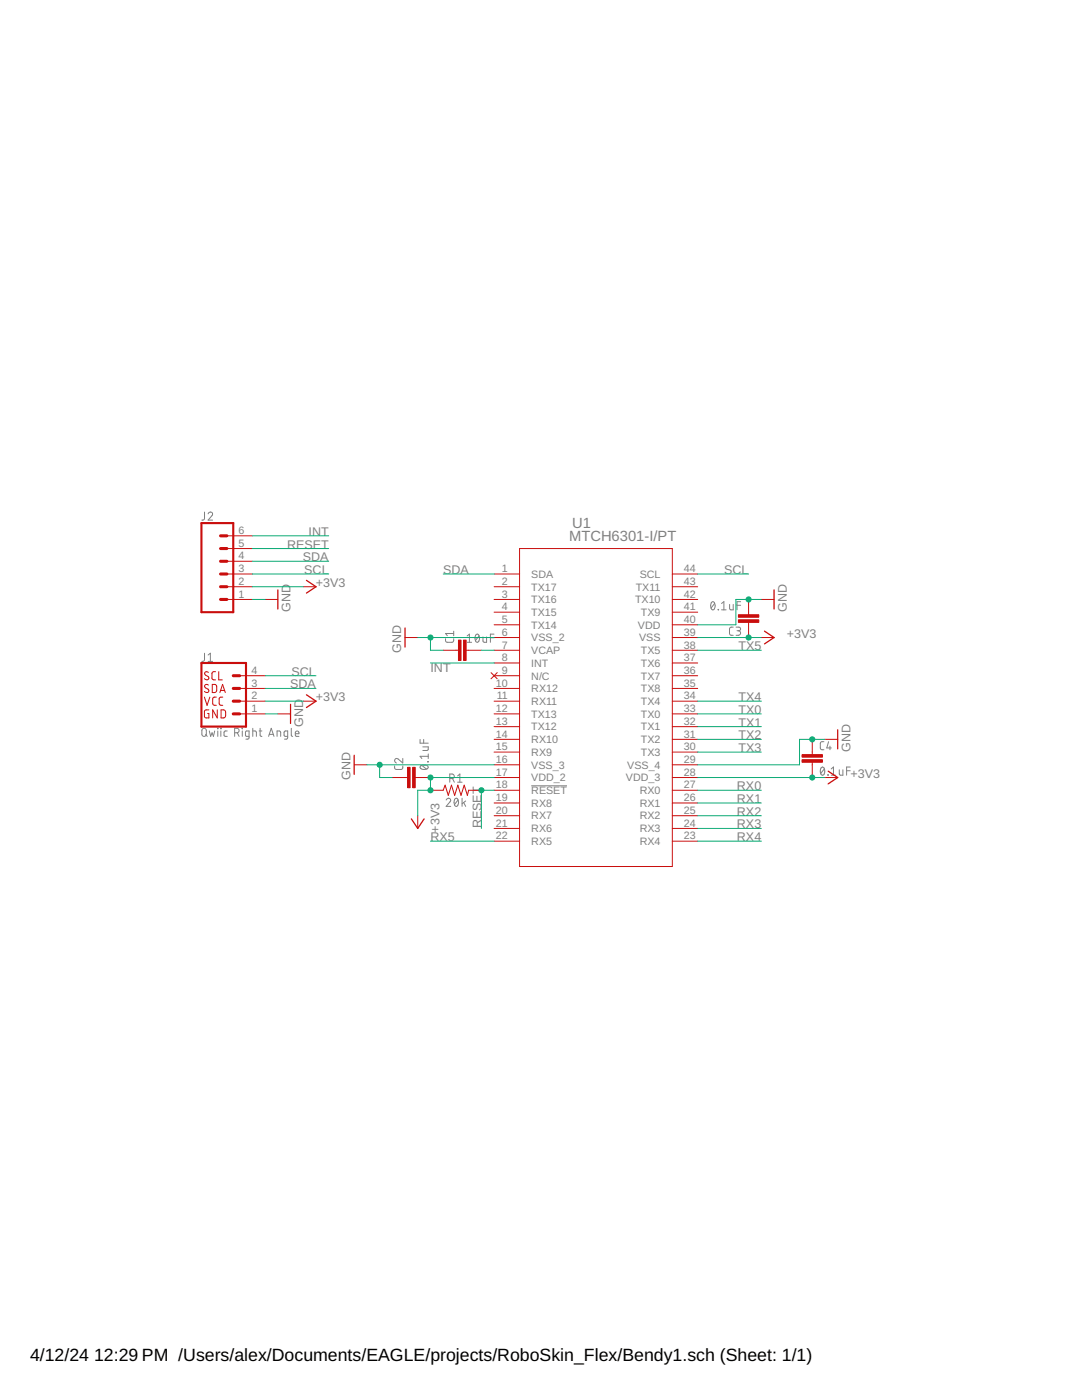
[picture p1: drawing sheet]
<svg xmlns="http://www.w3.org/2000/svg" width="216mm" height="279mm" viewBox="0 0 216 279" stroke-linecap="round" stroke-linejoin="round" font-family="sans-serif">
<g fill="none" stroke="#808080" stroke-width=".2">
<path d="M40.8 102.2v1.4l-.2 .2h-.3M41.5 102.6a.44 .44 0 0 1 .7-.4 .44 .44 0 0 1 .1 .7l-.8 .9h.9M40.8 130.4v1.4l-.5 .2M41.5 132h.9M41.5 130.7l.5-.3v1.6M88.9 127.5v.5l.4 .2h1l.2-.2v-.5M90.5 126v.9M90.5 126.4h-1.6l.4 .5M93.2 126.9l.5-.3v1.6M93.2 128.2h.9M95 126.7l.2-.1a.97 .97 0 0 1 0 1.6 1.02 1.02 0 0 1-.2-1.5zM95.6 126.9l-.7 .9"/>
<path d="M96.4 127.1v.9l.2 .2h.5v-1.1M97.9 127.3h.7M98.6 126.6h-.7v1.6M142 120.2l.2-.1a.95 .95 0 0 1 0 1.6 1.04 1.04 0 0 1-.2-1.5zM142.6 120.4l-.7 .9M143.3 121.6l.1 .1zM144 121.7h.9M144 120.4l.4-.3v1.6M145.6 120.6v.9l.3 .2h.4v-1.1M146.3 125.2h-.5l-.2 .3 .1 1.2 .6 .1M146.9 125.2h.5a.36 .36 0 0 1 .4 .3 .36 .36 0 0 1-.4 .4h-.3M147.1 120.8h.7"/>
<path d="M147.3 125.9a.46 .46 0 0 1 .5 .4 .46 .46 0 0 1-.5 .5h-.4M147.8 120.1h-.7v1.6M40.4 145.5l.3-.1 .3 .1 .2 1a.44 .44 0 0 1-.5 .5 .44 .44 0 0 1-.4-.5zM41 146.6l.4 .4M41.8 145.9l.2 1.1 .3-.8 .3 .8 .2-1.1M43.4 145.4h.1zM43.5 145.9v1.1M44 145.4h.1zM44.1 145.9v1.1M45.3 145.9h-.4l-.2 .3 .1 .7 .5 .1M46.8 146.2h.5a.44 .44 0 0 0 .4-.4 .44 .44 0 0 0-.4-.4h-.5v1.6M47.3 146.2l.4 .8"/>
<path d="M48.3 145.4h.1zM48.3 145.9v1.1M49.7 147l-.7-.1v-.7l.1-.3h.6v1.3l-.1 .3h-.5M50.4 145.9l.7 .1 .1 1M50.4 145.4v1.6M51.7 145.9h.6M51.9 145.4v1.4l.4 .2M53.6 147l.5-1.6 .6 1.6M53.7 146.6h.8M55.3 147v-1.1l.7 .1v1M57.4 147l-.7-.2v-.6l.2-.3h.5v1.3l-.1 .3h-.5M58.1 145.4v1.3l.3 .3"/>
<path d="M58.9 146.4h.7a.38 .38 0 0 0-.2-.5 .38 .38 0 0 0-.5 .3l.1 .7 .6 .1M78.7 152.8l.1 .6 .3 .2 1-.1 .2-.1 .1-.6M80.4 151.4v.9l-.9-.8a.45 .45 0 0 0-.7 .1 .45 .45 0 0 0 .3 .7M83.8 147.6v.7h1.6M83.9 152.9a1.02 1.02 0 0 1 1.5 .2 .97 .97 0 0 1-1.6 0zM84.2 152.8l.9 .7M84.4 149.1h1v.6l-1 .1M84.5 147.6v.7M85.3 152l.1 .1zM85.4 150.5v.9M85.4 150.9h-1.6l.4 .5M89 159.7a.44 .44 0 0 1 .7-.4 .44 .44 0 0 1 .1 .7l-.8 .9h.9"/>
<path d="M89.7 155.4h.5a.46 .46 0 0 0 .5-.5 .46 .46 0 0 0-.5-.4h-.5v1.6M90.3 155.4l.4 .7M90.8 159.4l.2-.1a.95 .95 0 0 1 0 1.6 1.04 1.04 0 0 1-.2-1.5zM91.3 154.9l.5-.4v1.6M91.3 156.1h.9M91.4 159.7l-.7 .9M92.2 159.3v1.6M92.9 159.9l-.7 .5M106 156.8h7.1M163.9 153.2l.2-.1a.97 .97 0 0 1 0 1.6 1 1 0 0 1-.2-1.5zM164.4 148h-.5l-.2 .4v1l.2 .2h.5M164.5 153.5l-.7 .8"/>
<path d="M165.2 154.6l.1 .1zM165.3 148l-.3 1.3h.9M165.6 148.9v.7M165.9 154.7h.9M165.9 153.5l.4-.4v1.6M167.5 153.6v.9l.2 .2h.5v-1.1M168.9 153.8h.8M169.7 153.1h-.8v1.6M92.5 160.2l.4 .7"/>
</g>
<g fill="none" stroke="#c90d0c" stroke-width=".2">
<path d="M45.3 114.6h5.1M45.3 117.1h5.1M45.3 119.6h5.1M45.3 109.5h5.1M45.3 112h5.1M45.3 106.9h5.1M52.9 119.6h2.5M60.5 117.1h2.6M98.6 114.6h5.1M98.6 117.1h5.1M98.6 119.6h5.1M103.7 109.5h30.5v63.4h-30.5z"/>
<path d="M134.2 114.6h5M134.2 117.1h5M134.2 119.6h5M149.4 119.6v3.1M151.9 119.6h2.6M40.8 139.1l.5 1.7 .6-1.7M41.6 136.7a.41 .41 0 0 0-.6-.1 .41 .41 0 0 0 0 .7l.5 .2a.41 .41 0 0 1 .1 .7 .41 .41 0 0 1-.7-.1l-.1-.1M41.6 134.2l-.2-.1a.38 .38 0 0 0-.5 .1 .38 .38 0 0 0 .1 .5l.5 .3a.41 .41 0 0 1 .1 .6 .41 .41 0 0 1-.7 0l-.1-.2M42.4 136.6h.6l.2 .3v1l-.2 .3h-.6zM43 134l-.5 .1-.2 .3v1l.2 .2 .5 .1M43.2 139.1h-.5l-.3 .4 .1 1 .2 .2 .5 .1M43.6 134v1.7h.8"/>
<path d="M43.9 138.2l.5-1.6 .6 1.6M44 137.8h.8M44.4 139.1h-.4l-.3 .4 .1 1 .2 .2 .4 .1M47.8 134.9h5.1M47.8 137.4h5.1M47.8 139.9h5.1M60.5 139.9h2.6M80.8 127.2h2.6M88.4 129.8h3.1M93 129.8h3.1M98 134.2l1.2 1.3M98.6 122.2h5.1"/>
<path d="M98.6 124.7h5.1M98.6 127.2h5.1M98.6 129.8h5.1M98.6 132.3h5.1M98.6 134.9h5.1M98.6 137.4h5.1M98.6 139.9h5.1M99.2 134.2l-1.2 1.3M134.2 122.2h5M134.2 124.7h5M134.2 127.2h5M134.2 129.8h5"/>
<path d="M134.2 132.3h5M134.2 134.9h5M134.2 137.4h5M134.2 139.9h5M149.4 124.2v3M151.9 127.2h2.6M41.7 141.7h-.7l-.2 .2v1l.2 .4h.7v-.9h-.3M43.3 141.7v1.6l-.9-1.6v1.6M44.1 141.7h.6l.3 .2v.9l-.3 .5h-.6zM47.8 142.5h5.1M55.4 142.5h2.6M70.7 152.6h2.5"/>
<path d="M78.3 155.2h3M82.8 155.2h3.1M85.9 157.7h2.5l.4-1 .7 2 .6-2 .6 2 .7-2 .6 2 .6-2 .7 2 .2-1h2.6M98.6 142.5h5.1M98.6 145h5.1M98.6 147.6h5.1M98.6 150.1h5.1M98.6 152.6h5.1M98.6 155.2h5.1M98.6 157.7h5.1M134.2 142.5h5M134.2 145h5"/>
<path d="M134.2 147.6h5M134.2 150.1h5M134.2 152.6h5M134.2 155.2h5M134.2 157.7h5M162.1 147.6v3M162.1 152.1v3.1M164.6 147.6h2.6M164.6 155.2h2.6M83.4 162.8v2.5M98.6 160.3h5.1M98.6 162.8h5.1"/>
<path d="M98.6 165.3h5.1M98.6 167.9h5.1M134.2 160.3h5M134.2 162.8h5M134.2 165.3h5M134.2 167.9h5"/>
</g>
<path d="M40.2 104.4h6.3v17.8h-6.3zM40.2 132.3h8.9v12.7h-8.9z" fill="none" stroke="#c90d0c" stroke-width=".42"/>
<path d="M44 114.6h1.3M44 117.1h1.3M44 119.6h1.3M44 109.5h1.3M44 112h1.3M44 106.9h1.3M46.5 137.4h1.3M46.5 139.9h1.3M46.5 134.9h1.3M46.5 142.5h1.3" fill="none" stroke="#c90d0c" stroke-width=".61"/>
<path d="M55.4 117.7v3.8M61.2 115.8l1.9 1.3-1.9 1.3M154.5 117.7v3.8M61.2 138.7l1.9 1.2-1.9 1.3M80.8 125.3v3.8M152.5 126l2 1.2-2 1.3M58 140.6v3.8M70.7 150.7v3.8M165.2 153.9l2 1.3-2 1.2M167.2 145.6v3.9M82.1 163.4l1.3 1.9 1.2-1.9" fill="none" stroke="#c90d0c" stroke-width=".25"/>
<g fill="#c90d0c" stroke="#c90d0c" stroke-width=".2">
<path d="M92.5 127.7h.5v4.1h-.5z"/>
<path d="M91.5 127.7h.5v4.1h-.5z"/>
<path d="M82.3 153.1h.5v4.1h-.5z"/>
<path d="M81.3 153.1h.5v4.1h-.5z"/>
<path d="M147.3 122.7h4.1v.5h-4.1z"/>
<path d="M147.3 123.7h4.1v.5h-4.1z"/>
<path d="M160 151.6h4.1v.5h-4.1z"/>
<path d="M160 150.6h4.1v.5h-4.1z"/>
</g>
<g fill="none" stroke="#0dab76" stroke-width=".2">
<path d="M50.4 114.6h15.2M50.4 112h15.2M50.4 119.6h2.5M50.4 117.1h10.1M50.4 106.9h15.2M50.4 109.5h15.2M88.4 114.6h10.2M139.2 114.6h10.2M151.9 119.6h-5.1v5.1h-7.6M52.9 137.4h10.2M52.9 134.9h10.2M52.9 139.9h7.6"/>
<path d="M83.4 127.2h15.2M85.9 127.2v2.6h2.5M85.9 132.3h12.7M96.1 129.8h2.5M139.2 127.2h12.7M139.2 129.8h12.7M139.2 139.9h12.7M52.9 142.5h2.5M73.2 152.6h25.4M75.8 152.6v2.6h2.5M98.6 155.2h-12.7v2.5h-2.5v5.1M98.6 157.7h-2.5v7.6"/>
<path d="M139.2 142.5h12.7M139.2 155.2h25.4M139.2 147.6h12.7M139.2 157.7h12.7M139.2 145h12.7M139.2 150.1h12.7M164.6 147.6h-5.1v5h-20.3M85.9 167.9h12.7M139.2 160.3h12.7M139.2 162.8h12.7M139.2 165.3h12.7M139.2 167.9h12.7"/>
</g>
<g fill="#0dab76" stroke="#0dab76" stroke-width=".2">
<circle cx="85.9" cy="127.2" r=".51"/>
<circle cx="75.8" cy="152.6" r=".51"/>
<circle cx="149.4" cy="119.6" r=".51"/>
<circle cx="162.1" cy="147.6" r=".51"/>
<circle cx="149.4" cy="127.2" r=".51"/>
<circle cx="85.9" cy="155.2" r=".51"/>
<circle cx="85.9" cy="157.7" r=".51"/>
<circle cx="162.1" cy="155.2" r=".51"/>
<circle cx="96.1" cy="157.7" r=".51"/>
</g>
<g font-size="3.5">
<text x="6" y="271.7">4/12/24</text>
<text x="18.8" y="271.7">12:29 PM /Users/alex/Documents/EAGLE/projects/RoboSkin_Flex/Bendy1.sch (Sheet: 1/1)</text>
</g>
<g font-size="2.9" fill="#808080">
<text x="113.6" y="108">MTCH6301-I/PT</text>
<text x="114.2" y="105.4">U1</text>
</g>
<g font-size="2.5" fill="#808080">
<text x="61.6" y="106.9">INT</text>
<text x="57.3" y="109.5">RESET</text>
<text x="60.4" y="112">SDA</text>
<text x="60.7" y="114.5">SCL</text>
<text x="63" y="117.1">+3V3</text>
<text x="88.4" y="114.5">SDA</text>
<text x="144.5" y="114.5">SCL</text>
<text x="58" y="122.2" transform="rotate(-90 58 122.2)">GND</text>
<text x="157" y="122.2" transform="rotate(-90 157 122.2)">GND</text>
<text x="80.1" y="130.2" transform="rotate(-90 80.1 130.2)">GND</text>
<text x="147.3" y="129.8">TX5</text>
<text x="157" y="127.2">+3V3</text>
<text x="57.9" y="137.4">SDA</text>
<text x="58.2" y="134.9">SCL</text>
<text x="85.9" y="134.1">INT</text>
<text x="63" y="139.9">+3V3</text>
<text x="147.3" y="142.5">TX0</text>
<text x="147.3" y="139.9">TX4</text>
<text x="60.5" y="145" transform="rotate(-90 60.5 145)">GND</text>
<text x="147.3" y="145">TX1</text>
<text x="147.3" y="147.6">TX2</text>
<text x="69.9" y="155.6" transform="rotate(-90 69.9 155.6)">GND</text>
<text x="147.3" y="150.1">TX3</text>
<text x="169.7" y="150.1" transform="rotate(-90 169.7 150.1)">GND</text>
<text x="169.7" y="155.2">+3V3</text>
<text x="147.1" y="157.7">RX0</text>
<text x="147.1" y="160.2">RX1</text>
<text x="85.9" y="167.9">RX5</text>
<text x="87.7" y="166.2" transform="rotate(-90 87.7 166.2)">+3V3</text>
<text x="96.1" y="165.3" transform="rotate(-90 96.1 165.3)">RESET</text>
<text x="147.1" y="162.8">RX2</text>
<text x="147.1" y="165.3">RX3</text>
<text x="147.1" y="167.9">RX4</text>
</g>
<g font-size="2.1" fill="#808080">
<text x="47.6" y="106.6">6</text>
<text x="47.6" y="111.7">4</text>
<text x="47.6" y="109.1">5</text>
<text x="47.6" y="119.3">1</text>
<text x="47.6" y="116.7">2</text>
<text x="47.6" y="114.2">3</text>
<text x="100.2" y="114.2">1</text>
<text x="100.2" y="116.7">2</text>
<text x="100.2" y="119.3">3</text>
<text x="106" y="115.3">SDA</text>
<text x="106" y="117.8">TX17</text>
<text x="126.9" y="117.8">TX11</text>
<text x="127.7" y="115.3">SCL</text>
<text x="136.5" y="119.3">42</text>
<text x="136.5" y="116.7">43</text>
<text x="136.5" y="114.2">44</text>
<text x="100.2" y="121.8">4</text>
<text x="100.2" y="124.3">5</text>
<text x="106" y="120.4">TX16</text>
<text x="106" y="122.9">TX15</text>
<text x="106" y="125.5">TX14</text>
<text x="126.7" y="120.4">TX10</text>
<text x="127.3" y="125.5">VDD</text>
<text x="127.9" y="122.9">TX9</text>
<text x="136.5" y="124.3">40</text>
<text x="136.5" y="121.8">41</text>
<text x="100.2" y="126.9">6</text>
<text x="100.2" y="129.4">7</text>
<text x="100.2" y="132">8</text>
<text x="106" y="128">VSS_2</text>
<text x="106" y="130.5">VCAP</text>
<text x="127.5" y="128">VSS</text>
<text x="127.9" y="130.5">TX5</text>
<text x="136.5" y="132">37</text>
<text x="136.5" y="129.4">38</text>
<text x="136.5" y="126.9">39</text>
<text x="50.2" y="137">3</text>
<text x="50.2" y="134.5">4</text>
<text x="99" y="137">10</text>
<text x="100.2" y="134.5">9</text>
<text x="106" y="133.1">INT</text>
<text x="106" y="135.6">N/C</text>
<text x="127.9" y="135.6">TX7</text>
<text x="127.9" y="133.1">TX6</text>
<text x="136.5" y="137">35</text>
<text x="136.5" y="134.5">36</text>
<text x="50.2" y="142.1">1</text>
<text x="50.2" y="139.6">2</text>
<text x="99" y="142.1">12</text>
<text x="99.1" y="139.6">11</text>
<text x="106" y="138.2">RX12</text>
<text x="106" y="140.7">RX11</text>
<text x="106" y="143.2">TX13</text>
<text x="127.9" y="143.2">TX0</text>
<text x="127.9" y="140.7">TX4</text>
<text x="127.9" y="138.2">TX8</text>
<text x="136.5" y="142.1">33</text>
<text x="136.5" y="139.6">34</text>
<text x="99" y="144.7">13</text>
<text x="99" y="147.2">14</text>
<text x="99" y="149.7">15</text>
<text x="106" y="145.8">TX12</text>
<text x="106" y="148.3">RX10</text>
<text x="127.9" y="148.3">TX2</text>
<text x="127.9" y="145.8">TX1</text>
<text x="136.5" y="149.7">30</text>
<text x="136.5" y="147.2">31</text>
<text x="136.5" y="144.7">32</text>
<text x="99" y="152.3">16</text>
<text x="99" y="154.8">17</text>
<text x="106" y="150.9">RX9</text>
<text x="106" y="153.4">VSS_3</text>
<text x="106" y="155.9">VDD_2</text>
<text x="124.9" y="155.9">VDD_3</text>
<text x="125.2" y="153.4">VSS_4</text>
<text x="127.9" y="150.9">TX3</text>
<text x="136.5" y="154.8">28</text>
<text x="136.5" y="152.3">29</text>
<text x="99" y="157.4">18</text>
<text x="99" y="159.9">19</text>
<text x="106" y="158.5">RESET</text>
<text x="106" y="161">RX8</text>
<text x="127.7" y="161">RX1</text>
<text x="127.7" y="158.5">RX0</text>
<text x="136.5" y="159.9">26</text>
<text x="136.5" y="157.4">27</text>
<text x="99" y="162.4">20</text>
<text x="99" y="165">21</text>
<text x="99" y="167.5">22</text>
<text x="106" y="163.5">RX7</text>
<text x="106" y="166.1">RX6</text>
<text x="127.7" y="166.1">RX3</text>
<text x="127.7" y="163.5">RX2</text>
<text x="136.5" y="167.5">23</text>
<text x="136.5" y="165">24</text>
<text x="136.5" y="162.4">25</text>
<text x="106" y="168.6">RX5</text>
<text x="127.7" y="168.6">RX4</text>
</g>
</svg>
